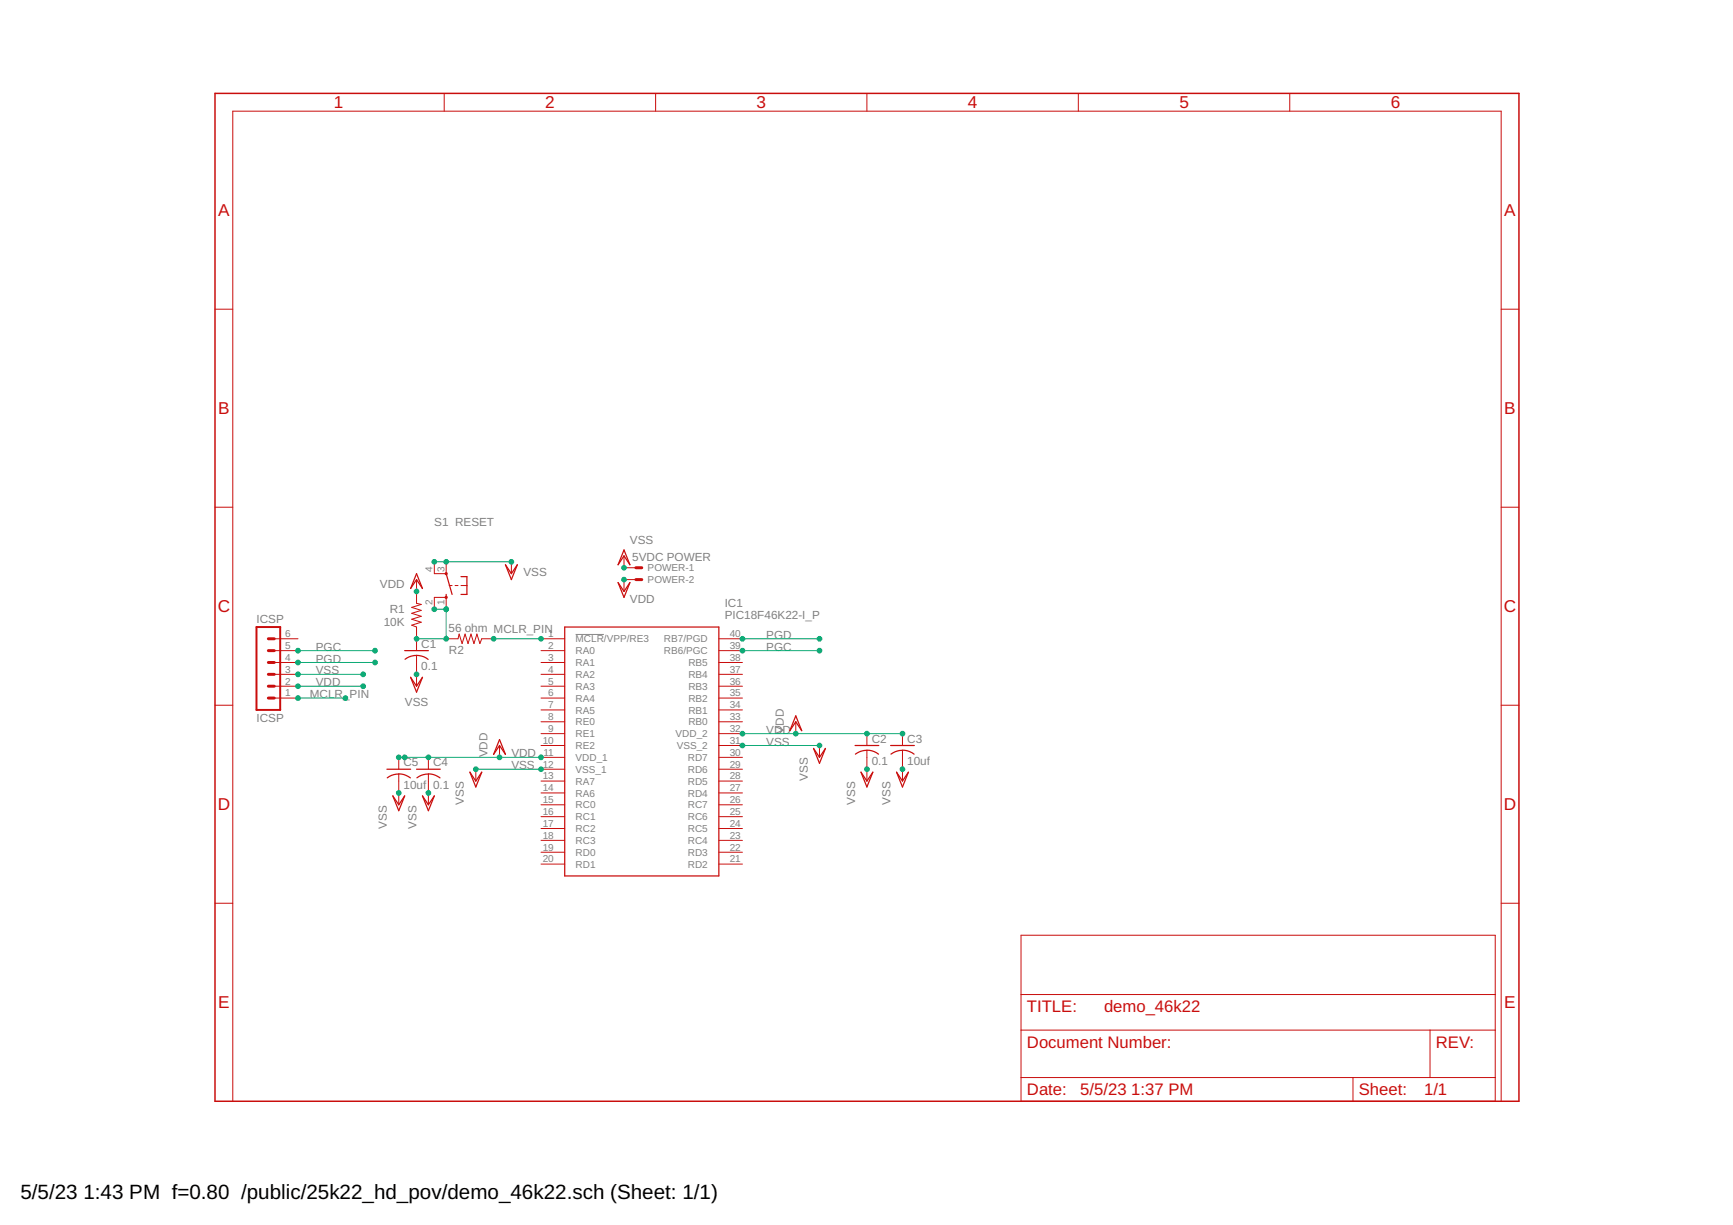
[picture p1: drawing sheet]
<svg xmlns="http://www.w3.org/2000/svg" width="297mm" height="210mm" viewBox="0 0 297 210" stroke-linecap="round" stroke-linejoin="round" font-family="sans-serif">
<path d="M98.7 108.7h4.8" fill="none" stroke="#808080" stroke-width=".17"/>
<g fill="none" stroke="#c90d0c" stroke-width=".21">
<path d="M71.4 98.3l1 2.5-1-1.5-1 1.5zM76.5 98.3l1 3.6M79 98.8h1v3.1h-1M86.6 96.8l1.1 1.5 1-1.5-1 2.5zM105.9 99.8l1.1 1.5 1-1.5-1 2.6zM107 94.2l1 2.6-1-1.6-1.1 1.6zM69.4 111.5h4M70.4 116.1l1 1.5 1-1.5-1 2.5zM71.4 112.3l1.2 .2 .8 .5M71.4 112.3l-1.3 .2-.7 .5M76.5 101.9v.5M96.8 107.4h26.4v42.7h-26.4z"/>
<path d="M66.3 131.8h4.1M66.4 133.3a3.2 3.2 0 0 1 3.9 0M67.3 136.4l1 1.5 1.1-1.5-1.1 2.5zM71.4 131.8h4.1M71.5 133.3a3.2 3.2 0 0 1 3.9 0M72.4 136.4l1 1.5 1-1.5-1 2.5zM80.5 132.3l1.1 1.5 1-1.5-1 2.6zM85.6 126.7l1 2.6-1-1.6-1 1.6zM136.4 122.7l1 2.5-1-1.5-1 1.5zM139.4 128.2l1.1 1.6 1-1.6-1 2.6zM146.6 127.7h4M146.6 129.2a3.2 3.2 0 0 1 4 0"/>
<path d="M147.6 132.3l1 1.5 1-1.5-1 2.6zM152.7 127.7h4M152.7 129.2a3.2 3.2 0 0 1 4 0M153.7 132.3l1 1.5 1-1.5-1 2.6z"/>
</g>
<g fill="none" stroke="#c90d0c" stroke-width=".17">
<path d="M76.1 16v3M112.4 16v3M148.6 16v3M184.8 16v3M221.1 16v3M36.9 53h3M257.3 53h3M36.9 86.9h3M71.4 99.3v4.1l.8 .2-1.6 .5 1.6 .5-1.6 .5 1.6 .5-1.6 .5 1.6 .5-1.6 .5 .8 .3v4.1M74.4 96.3v2h2.1v-2M87.7 96.3v2M107 95.2v2.1h2"/>
<path d="M109 99.3h-2v2M257.3 86.9h3M47 109.5h4.1M47 111.5h4.1M47 113.5h4.1M47 115.5h4.1M47 117.6h4.1M47 119.6h4.1M71.4 112.3v5.3M74.4 104.4v-2h2.1v2M76.5 109.5h2l.2-.9 .5 1.7 .5-1.7 .5 1.7 .5-1.7 .5 1.7 .5-1.7 .6 1.7 .3-.8h2M77 100.3h.5"/>
<path d="M78 100.3h.5M79 100.3h1M92.7 109.5h4.1M92.7 111.5h4.1M92.7 113.5h4.1M92.7 115.5h4.1M92.7 117.6h4.1M92.7 119.6h4.1M123.2 109.5h4.1M123.2 111.5h4.1M123.2 113.5h4.1M123.2 115.5h4.1"/>
<path d="M123.2 117.6h4.1M123.2 119.6h4.1M36.9 120.8h3M68.3 129.8v2M68.3 132.6v5.3M73.4 129.8v2M73.4 132.6v5.3M81.6 131.8v2M85.6 127.7v2.1M92.7 121.6h4.1M92.7 123.7h4.1M92.7 125.7h4.1"/>
<path d="M92.7 127.7h4.1M92.7 129.8h4.1M92.7 131.8h4.1M92.7 133.8h4.1M92.7 135.9h4.1M92.7 137.9h4.1M92.7 139.9h4.1M123.2 121.6h4.1M123.2 123.7h4.1M123.2 125.7h4.1M123.2 127.7h4.1M123.2 129.8h4.1"/>
<path d="M123.2 131.8h4.1M123.2 133.8h4.1M123.2 135.9h4.1M123.2 137.9h4.1M123.2 139.9h4.1M136.4 123.7v2M140.5 127.7v2.1M148.6 125.7v2M148.6 128.6v5.2M154.7 125.7v2M154.7 128.6v5.2M257.3 120.8h3"/>
<path d="M36.9 154.8h3M92.7 142h4.1M92.7 144h4.1M92.7 146h4.1M92.7 148.1h4.1M123.2 142h4.1M123.2 144h4.1M123.2 146h4.1M123.2 148.1h4.1M257.3 154.8h3M175 160.3h81.3v28.4h-81.3zM175 176.5h81.3"/>
<path d="M175 170.4h81.3M245.1 176.5v8.1M39.9 188.7v-169.7h217.4v169.7M175 184.6h81.3M231.9 184.6v4.1"/>
</g>
<g fill="none" stroke="#c90d0c" stroke-width=".34">
<path d="M44 107.4h4v14.2h-4z"/>
<circle cx="76.5" cy="98.3" r=".11"/>
<circle cx="76.5" cy="102.4" r=".11"/>
</g>
<path d="M109 97.3h1M109 99.3h1M46 115.5h1M46 117.6h1M46 119.6h1M46 111.5h1M46 113.5h1M46 109.5h1" fill="none" stroke="#c90d0c" stroke-width=".51"/>
<path d="M36.9 16h223.4v172.7h-223.4z" fill="none" stroke="#c90d0c" stroke-width=".25"/>
<g fill="none" stroke="#0dab76" stroke-width=".17">
<path d="M74.4 96.3h13.3M51.1 113.5h13.2M51.1 111.5h13.2M51.1 117.6h11.2M51.1 115.5h11.2M51.1 119.6h8.1M74.4 104.4h2.1v5.1h-5.1M84.6 109.5h8.1M127.3 109.5h13.2M127.3 111.5h13.2M68.3 129.8h24.4M81.6 131.8h11.1"/>
<path d="M127.3 125.7h27.4M127.3 127.7h13.2"/>
</g>
<g fill="#0dab76" stroke="#0dab76" stroke-width=".17">
<circle cx="76.5" cy="104.4" r=".4"/>
<circle cx="76.5" cy="109.5" r=".4"/>
<circle cx="71.4" cy="109.5" r=".4"/>
<circle cx="74.4" cy="104.4" r=".4"/>
<circle cx="127.3" cy="109.5" r=".4"/>
<circle cx="140.5" cy="109.5" r=".4"/>
<circle cx="51.1" cy="113.5" r=".4"/>
<circle cx="64.3" cy="113.5" r=".4"/>
<circle cx="127.3" cy="111.5" r=".4"/>
<circle cx="140.5" cy="111.5" r=".4"/>
<circle cx="64.3" cy="111.5" r=".4"/>
<circle cx="51.1" cy="111.5" r=".4"/>
<circle cx="92.7" cy="129.8" r=".4"/>
<circle cx="85.6" cy="129.8" r=".4"/>
<circle cx="73.4" cy="129.8" r=".4"/>
<circle cx="69.4" cy="129.8" r=".4"/>
<circle cx="68.3" cy="129.8" r=".4"/>
<circle cx="51.1" cy="117.6" r=".4"/>
<circle cx="62.3" cy="117.6" r=".4"/>
<circle cx="127.3" cy="125.7" r=".4"/>
<circle cx="136.4" cy="125.7" r=".4"/>
<circle cx="148.6" cy="125.7" r=".4"/>
<circle cx="154.7" cy="125.7" r=".4"/>
<circle cx="71.4" cy="101.3" r=".4"/>
<circle cx="107" cy="99.3" r=".4"/>
<circle cx="92.7" cy="131.8" r=".4"/>
<circle cx="81.6" cy="131.8" r=".4"/>
<circle cx="51.1" cy="115.5" r=".4"/>
<circle cx="62.3" cy="115.5" r=".4"/>
<circle cx="127.3" cy="127.7" r=".4"/>
<circle cx="140.5" cy="127.7" r=".4"/>
<circle cx="68.3" cy="135.9" r=".4"/>
<circle cx="73.4" cy="135.9" r=".4"/>
<circle cx="148.6" cy="131.8" r=".4"/>
<circle cx="154.7" cy="131.8" r=".4"/>
<circle cx="71.4" cy="115.5" r=".4"/>
<circle cx="87.7" cy="96.3" r=".4"/>
<circle cx="76.5" cy="96.3" r=".4"/>
<circle cx="74.4" cy="96.3" r=".4"/>
<circle cx="107" cy="97.3" r=".4"/>
<circle cx="84.6" cy="109.5" r=".4"/>
<circle cx="92.7" cy="109.5" r=".4"/>
<circle cx="51.1" cy="119.6" r=".4"/>
<circle cx="59.2" cy="119.6" r=".4"/>
</g>
<g font-size="3.5">
<text x="3.5" y="205.4">5/5/23</text>
<text x="14.3" y="205.4">1:43 PM f=0.80 /public/25k22_hd_pov/demo_46k22.sch (Sheet: 1/1)</text>
</g>
<g font-size="2.9" fill="#c90d0c">
<text x="57.2" y="18.6">1</text>
<text x="93.4" y="18.6">2</text>
<text x="129.7" y="18.6">3</text>
<text x="165.9" y="18.6">4</text>
<text x="202.1" y="18.6">5</text>
<text x="238.4" y="18.6">6</text>
<text x="37.4" y="37.1">A</text>
<text x="257.8" y="37.1">A</text>
<text x="37.4" y="71">B</text>
<text x="257.8" y="71">B</text>
<text x="37.3" y="104.9">C</text>
<text x="257.8" y="104.9">C</text>
<text x="37.3" y="138.8">D</text>
<text x="257.8" y="138.8">D</text>
<text x="37.4" y="172.8">E</text>
<text x="176" y="173.5">TITLE:</text>
<text x="189.2" y="173.5">demo_46k22</text>
<text x="257.8" y="172.8">E</text>
<text x="176" y="179.6">Document Number:</text>
<text x="246.1" y="179.6">REV:</text>
<text x="176" y="187.7">Date:</text>
<text x="185.2" y="187.7">5/5/23</text>
<text x="193.9" y="187.7">1:37 PM</text>
<text x="232.9" y="187.7">Sheet:</text>
<text x="244.1" y="187.7">1/1</text>
</g>
<g font-size="2" fill="#808080">
<text x="74.4" y="90.2">S1 RESET</text>
<text x="108" y="93.2">VSS</text>
<text x="65.1" y="100.7">VDD</text>
<text x="89.7" y="98.7">VSS</text>
<text x="108.4" y="96.2">5VDC POWER</text>
<text x="44" y="106.8">ICSP</text>
<text x="65.8" y="107.2">10K</text>
<text x="66.8" y="105">R1</text>
<text x="108" y="103.4">VDD</text>
<text x="124.2" y="106.1">PIC18F46K22-I_P</text>
<text x="124.2" y="104.1">IC1</text>
<text x="54.1" y="113.5">PGD</text>
<text x="54.1" y="111.5">PGC</text>
<text x="72.2" y="111">C1</text>
<text x="76.9" y="108.2">56 ohm MCLR_PIN</text>
<text x="77" y="112.1">R2</text>
<text x="131.3" y="109.5">PGD</text>
<text x="131.3" y="111.5">PGC</text>
<text x="53.1" y="119.6">MCLR_PIN</text>
<text x="54.1" y="117.6">VDD</text>
<text x="54.1" y="115.6">VSS</text>
<text x="72.2" y="114.8">0.1</text>
<text x="44" y="123.7">ICSP</text>
<text x="69.4" y="121">VSS</text>
<text x="131.3" y="125.7">VDD</text>
<text x="134.4" y="125.7" transform="rotate(-90 134.4 125.7)">VDD</text>
<text x="69.2" y="131.3">C5</text>
<text x="74.2" y="131.3">C4</text>
<text x="83.6" y="129.8" transform="rotate(-90 83.6 129.8)">VDD</text>
<text x="87.6" y="129.8">VDD</text>
<text x="87.6" y="131.8">VSS</text>
<text x="131.3" y="127.7">VSS</text>
<text x="149.4" y="131.1">0.1</text>
<text x="149.4" y="127.2">C2</text>
<text x="155.5" y="131.1">10uf</text>
<text x="155.5" y="127.2">C3</text>
<text x="69.2" y="135.2">10uf</text>
<text x="74.2" y="135.2">0.1</text>
<text x="79.5" y="137.9" transform="rotate(-90 79.5 137.9)">VSS</text>
<text x="138.4" y="133.8" transform="rotate(-90 138.4 133.8)">VSS</text>
<text x="146.6" y="137.9" transform="rotate(-90 146.6 137.9)">VSS</text>
<text x="152.7" y="137.9" transform="rotate(-90 152.7 137.9)">VSS</text>
<text x="66.3" y="142" transform="rotate(-90 66.3 142)">VSS</text>
<text x="71.4" y="142" transform="rotate(-90 71.4 142)">VSS</text>
</g>
<g font-size="1.7" fill="#808080">
<text x="74.2" y="98" transform="rotate(-90 74.2 98)">4</text>
<text x="76.2" y="98" transform="rotate(-90 76.2 98)">3</text>
<text x="111" y="97.9">POWER-1</text>
<text x="111" y="99.9">POWER-2</text>
<text x="74.2" y="103.6" transform="rotate(-90 74.2 103.6)">2</text>
<text x="76.2" y="103.6" transform="rotate(-90 76.2 103.6)">1</text>
<text x="48.9" y="113.2">4</text>
<text x="48.9" y="111.2">5</text>
<text x="48.9" y="109.2">6</text>
<text x="94" y="109.2">1</text>
<text x="94" y="111.2">2</text>
<text x="94" y="113.2">3</text>
<text x="98.7" y="110.1">MCLR/VPP/RE3</text>
<text x="98.7" y="112.1">RA0</text>
<text x="113.8" y="110.1">RB7/PGD</text>
<text x="113.8" y="112.1">RB6/PGC</text>
<text x="125.1" y="109.2">40</text>
<text x="125.1" y="111.2">39</text>
<text x="125.1" y="113.2">38</text>
<text x="48.9" y="119.3">1</text>
<text x="48.9" y="117.3">2</text>
<text x="48.9" y="115.3">3</text>
<text x="94" y="115.3">4</text>
<text x="94" y="117.3">5</text>
<text x="94" y="119.3">6</text>
<text x="98.7" y="114.1">RA1</text>
<text x="98.7" y="116.2">RA2</text>
<text x="98.7" y="118.2">RA3</text>
<text x="118" y="114.1">RB5</text>
<text x="118" y="116.2">RB4</text>
<text x="118" y="118.2">RB3</text>
<text x="125.1" y="115.3">37</text>
<text x="125.1" y="117.3">36</text>
<text x="125.1" y="119.3">35</text>
<text x="94" y="121.4">7</text>
<text x="94" y="123.4">8</text>
<text x="94" y="125.4">9</text>
<text x="98.7" y="120.2">RA4</text>
<text x="98.7" y="122.3">RA5</text>
<text x="98.7" y="124.3">RE0</text>
<text x="118" y="120.2">RB2</text>
<text x="118" y="122.3">RB1</text>
<text x="118" y="124.3">RB0</text>
<text x="125.1" y="121.4">34</text>
<text x="125.1" y="123.4">33</text>
<text x="125.1" y="125.4">32</text>
<text x="93" y="127.5">10</text>
<text x="93" y="131.5">12</text>
<text x="93.1" y="129.5">11</text>
<text x="98.7" y="126.3">RE1</text>
<text x="98.7" y="128.4">RE2</text>
<text x="98.7" y="130.4">VDD_1</text>
<text x="115.8" y="126.3">VDD_2</text>
<text x="116" y="128.4">VSS_2</text>
<text x="117.9" y="130.4">RD7</text>
<text x="125.1" y="127.5">31</text>
<text x="125.1" y="129.5">30</text>
<text x="125.1" y="131.5">29</text>
<text x="93" y="133.6">13</text>
<text x="93" y="135.6">14</text>
<text x="93" y="137.6">15</text>
<text x="98.7" y="132.4">VSS_1</text>
<text x="98.7" y="134.5">RA7</text>
<text x="98.7" y="136.5">RA6</text>
<text x="117.9" y="132.4">RD6</text>
<text x="117.9" y="134.5">RD5</text>
<text x="117.9" y="136.5">RD4</text>
<text x="125.1" y="133.6">28</text>
<text x="125.1" y="135.6">27</text>
<text x="125.1" y="137.6">26</text>
<text x="93" y="139.7">16</text>
<text x="93" y="141.7">17</text>
<text x="93" y="143.7">18</text>
<text x="98.7" y="138.5">RC0</text>
<text x="98.7" y="140.5">RC1</text>
<text x="98.7" y="142.6">RC2</text>
<text x="117.9" y="138.5">RC7</text>
<text x="117.9" y="140.6">RC6</text>
<text x="117.9" y="142.6">RC5</text>
<text x="125.1" y="139.7">25</text>
<text x="125.1" y="141.7">24</text>
<text x="125.1" y="143.7">23</text>
<text x="93" y="145.7">19</text>
<text x="93" y="147.8">20</text>
<text x="98.7" y="144.6">RC3</text>
<text x="98.7" y="146.6">RD0</text>
<text x="98.7" y="148.7">RD1</text>
<text x="117.9" y="144.6">RC4</text>
<text x="117.9" y="146.7">RD3</text>
<text x="117.9" y="148.7">RD2</text>
<text x="125.1" y="145.7">22</text>
<text x="125.1" y="147.8">21</text>
</g>
</svg>
